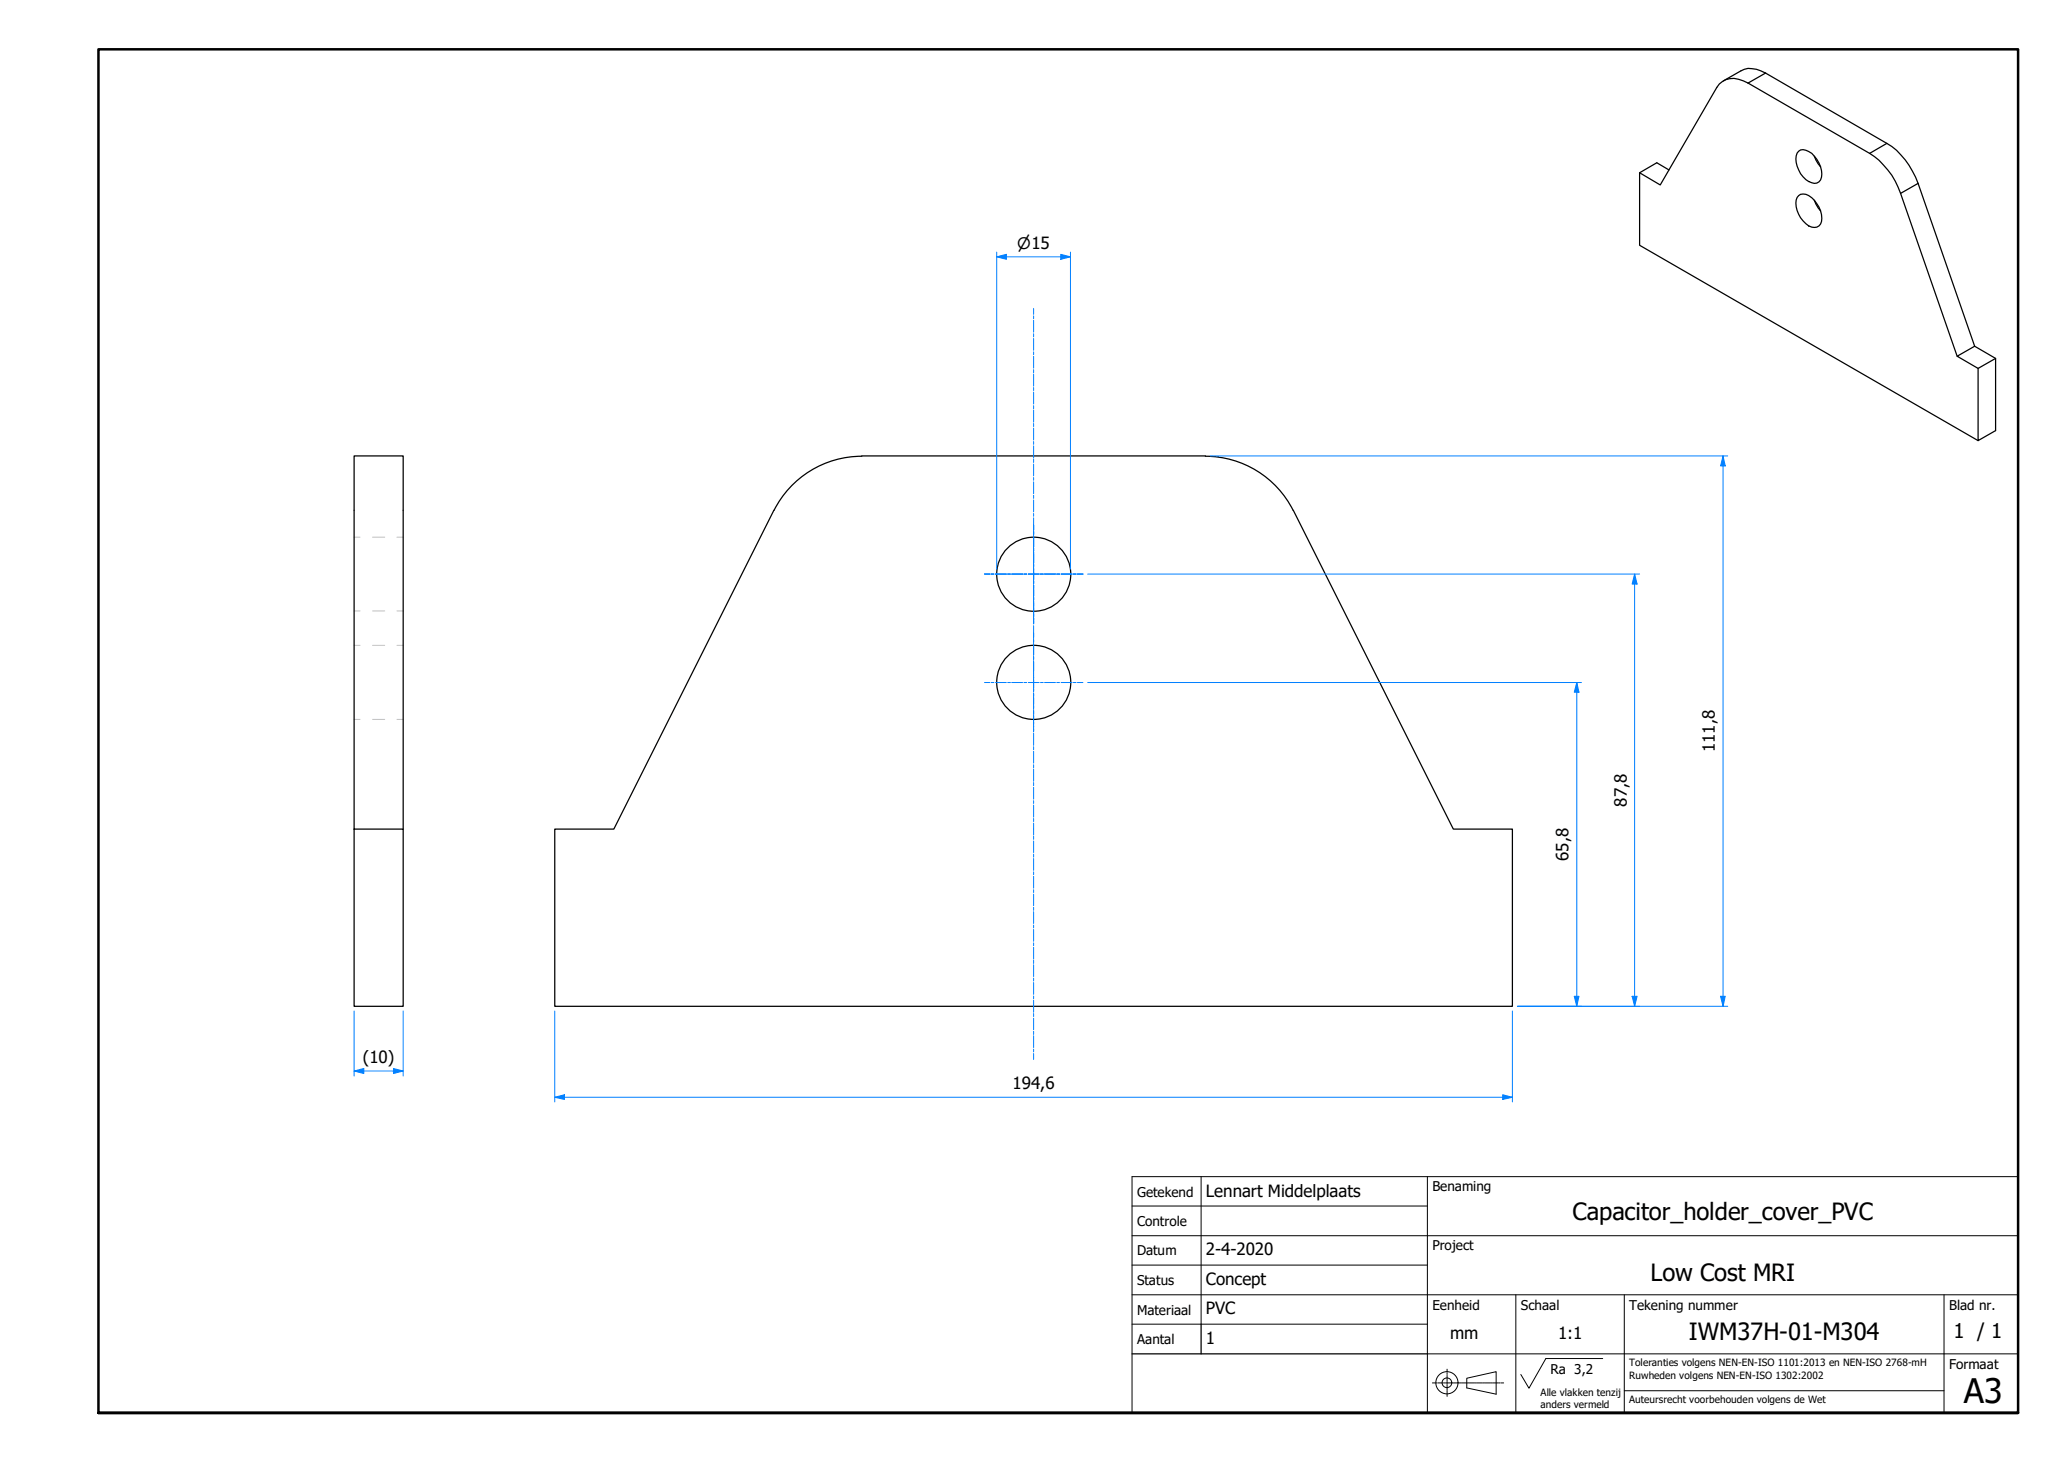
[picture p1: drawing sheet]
<svg xmlns="http://www.w3.org/2000/svg" width="420mm" height="297mm" viewBox="0 0 420 297" stroke-linecap="round" stroke-linejoin="round" font-family="sans-serif">
<!-- layer: Visible Edges(TU) -->
<g fill="none" stroke="#000" stroke-width=".25">
<path d="M350.1 16.4l3.6-2a5.2 5.2 0 0 1 5 .4l24.6 14.3a15.5 15.5 0 0 1 6.4 8.2l11.5 33 4.2 2.5v14.7l-3.5 2v-14.6M333.1 35.1l4.2 2.5 11.5-19.8a3.9 3.9 0 0 1 5.4-1.4l25.7 14.8a15.8 15.8 0 0 1 6.2 8.1l11.5 33.1M339.1 34.5l-2.5-1.4-3.5 2v14.7l68.8 39.7M365.4 30.7a1.65 1.65 0 0 1 2.1 .1 5.5 5.5 0 0 1 2.6 5.2 1.4 1.4 0 0 1-2 1.1 5.2 5.2 0 0 1-3-6zM365.4 39.7a2.34 2.34 0 0 1 3.2 1 4.9 4.9 0 0 1 1.3 4.8 1.87 1.87 0 0 1-3 0 5.1 5.1 0 0 1-1.8-5.4zM368.6 31.7l.8 1.6 .5 .6M368.6 40.7l.8 1.5 .5 .6M401.2 70.3l-3.6 2.1 4.3 2.5 3.5-2.1M175.1 92.6h69.8M175.1 92.7a20 20 0 0 0-17.8 11M244.9 92.7a20 20 0 0 1 17.8 11M157.2 103.7l-32.5 64.8h-12v36h194.6v-36h-12l-32.5-64.8"/>
<path d="M71.9 168.5h10v36h-10v-111.9h10v75.9"/>
<circle cx="210" cy="116.7" r="7.5"/>
<circle cx="210" cy="138.6" r="7.5"/>
</g>
<!-- layer: Hidden Edges(TU) -->
<path d="M71.9 109.1h1.3M75.7 109.1h2.5M80.6 109.1h1.3M71.9 124.1h1.3M71.9 131.1h1.3M75.7 124.1h2.5M75.7 131.1h2.5M80.6 124.1h1.3M80.6 131.1h1.3M71.9 146.2h1.3M75.7 146.2h2.5M80.6 146.2h1.3" fill="none" stroke="#c0c0c0" stroke-width=".2"/>
<!-- layer: Visible Tangent Edges(TU) -->
<path d="M358.7 14.8l-3.5 2.1M383.3 29.1l-3.4 2.1M389.7 37.3l-3.6 2" fill="none" stroke="#000" stroke-width=".25"/>
<!-- layer: Visible (ISO) -->
<path d="M20 287.1v-277.1h390v277.1h-390h390" fill="none" stroke="#000" stroke-width=".51"/>
<!-- layer: Sketch Geometry(TU) -->
<g fill="none" stroke="#000" stroke-width=".2">
<path d="M230 239.1h180v48h-180zM244 239.1v29.9M290 239.1v48M230 245h60M230 251.1h180M230 257h60M230 269h60M230 263.1h180M290 275.1h120M308 263.1v24M314.1 276h11.5M330 263.1v24"/>
<path d="M395 263.1v24M330 282.6h65"/>
</g>
<path d="M230 275.1h60M244 269v6.1" fill="none" stroke="#000" stroke-width=".25"/>
<!-- layer: Leader Lines(TU) -->
<g fill="none" stroke="#000" stroke-width=".2">
<path d="M314.1 276l-3.5 6.1-1.6-2.8M298 280l6-1.3v4.6l-6-1.3z"/>
<circle cx="294" cy="280.9" r="2.25"/>
<circle cx="294" cy="280.9" r=".98"/>
</g>
<!-- layer: Centerline(TU) -->
<g fill="none" stroke="#000" stroke-width=".2">
<path d="M294 278.2v.6M294 279v.3M294 279.4v1.3M291 281h.5M291.7 281h.2M292.1 281h1.1M293.3 281h.3M293.7 281h1.1M294 280.8v.3M294 281.3v1.2M294 282.6v.3M294 283.1v.6"/>
<path d="M294.9 281h.2M295.3 281h1.1M296.5 281h.3M296.9 281h1.1M298.1 281h.3M298.5 281h1.1M299.7 281h.3M300.1 281h1.1M301.3 281h.3M301.8 281h1M303 281h.2M303.3 281h1.1"/>
<path d="M304.5 281h.3M305 281h.5"/>
</g>
<!-- layer: Dimensions(TU) -->
<path d="M112.7 222.9h2" fill="none" stroke="#0080ff" stroke-width=".2"/>
<path d="M112.7 222.9l2-.5v1z" fill-rule="evenodd" fill="#0080ff"/>
<path d="M112.7 222.9l2-.5v1zM305.3 222.9h2" fill="none" stroke="#0080ff" stroke-width=".2"/>
<path d="M305.3 222.4l2 .5-2 .5z" fill-rule="evenodd" fill="#0080ff"/>
<path d="M112.7 205.4v18.5M307.3 205.4v18.5M350.1 202.4v2.1M114.7 222.9h190.6M305.3 222.4l2 .5-2 .5z" fill="none" stroke="#0080ff" stroke-width=".2"/>
<path d="M349.6 202.4h.9l-.4 2.1z" fill-rule="evenodd" fill="#0080ff"/>
<path d="M350.1 92.6v2.1M349.6 202.4h.9l-.4 2.1z" fill="none" stroke="#0080ff" stroke-width=".2"/>
<path d="M350.1 92.6l.4 2.1h-.9z" fill-rule="evenodd" fill="#0080ff"/>
<path d="M245.9 92.6h105.1M350.1 92.6l.4 2.1h-.9zM350.1 94.7v107.7M71.9 217.6h2M308.3 204.5h42.7" fill="none" stroke="#0080ff" stroke-width=".2"/>
<path d="M71.9 217.6l2-.5v1z" fill-rule="evenodd" fill="#0080ff"/>
<path d="M71.9 217.6l2-.5v1zM79.9 217.6h2" fill="none" stroke="#0080ff" stroke-width=".2"/>
<path d="M79.9 217.1l2 .5-2 .5z" fill-rule="evenodd" fill="#0080ff"/>
<path d="M202.5 52.2h2M71.9 205.4v13.2M73.9 217.6h6M79.9 217.1l2 .5-2 .5zM81.9 205.4v13.2" fill="none" stroke="#0080ff" stroke-width=".2"/>
<!-- layer: Centerline(TU) -->
<g fill="none" stroke="#0080ff" stroke-width=".2">
<path d="M210 62.7v1.2M210 64.2v.6M210 65.1v2.4M210 67.8v.6M210 68.8v2.4M210 71.5v.6M210 72.4v2.4M210 75.1v.6M210 76v2.5M210 78.7v.7M210 79.7v2.4M210 82.4v.6"/>
<path d="M210 83.3v2.5M210 86v.7M210 87v2.4M210 89.7v.6M210 90.6v2.5M210 93.3v.7M210 94.3v2.4M210 97v.6M210 97.9v2.4M210 100.6v.7M210 101.6v2.4M210 104.3v.6"/>
<path d="M210 105.2v2.4M210 107.9v.7M210 108.8v2.5M210 111.6v.6M210 112.5v2.4M210 115.2v.7M210 116.1v2.5M210 118.9v.6M210 119.8v2.4M210 122.5v.6M210 123.4v2.5M210 126.2v.6"/>
<path d="M210 127.1v2.4M210 129.8v.6M210 130.7v2.4M210 133.5v.6M210 134.4v2.4M210 137.1v.6M210 138v2.4M210 140.8v.6M210 141.7v2.4M210 144.4v.6M210 145.3v2.5M210 148.1v.6"/>
<path d="M210 149v2.4M210 151.7v.6M210 152.6v2.5M210 155.4v.6M210 156.3v2.4M210 159v.6M210 159.9v2.5M210 162.7v.5M210 163.6v2.4M210 166.3v.6M210 167.2v2.5M210 169.9v.6"/>
<path d="M210 170.9v2.3M210 173.5v.7M210 174.4v2.4M210 177.2v.5M210 178v2.5M210 180.8v.5M210 181.7v2.3M210 184.3v.7M210 185.2v2.4M210 187.9v.6M210 188.8v2.4M210 191.6v.5"/>
<path d="M210 192.5v2.4M210 195.1v.7M210 196v2.4M210 198.7v.6M210 199.6v2.4M210 202.4v.5M210 203.2v2.5M210 205.9v.7M210 206.9v2.3M210 209.5v.7M210 210.4v2.4M210 213.2v.5"/>
<path d="M210 214v1.3"/>
</g>
<!-- layer: Center Mark(TU) -->
<g fill="none" stroke="#0080ff" stroke-width=".2">
<path d="M200 116.6h1.1M201.4 116.6h.5M202.2 116.6h2.3M204.7 116.6h.6M205.5 116.6h2.3M208 116.6h.6M208.9 116.6h2.2M210 106.7v1M210 108v.6M210 108.9v2.2M210 111.4v.5M210 112.2v2.2"/>
<path d="M210 114.7v.5M210 115.6v2.2M210 118v.6M210 118.9v2.2M211.4 116.6h.6M212.2 116.6h2.2M214.7 116.6h.6M215.6 116.6h2.2M218.1 116.6h.5M218.9 116.6h1.1M200 138.7h1.1M201.4 138.7h.5"/>
<path d="M202.2 138.7h2.3M204.7 138.7h.6M205.5 138.7h2.3M208 138.7h.6M208.9 138.7h2.2M210 121.3v.6M210 122.2v2.2M210 124.7v.6M210 125.5v1.2M210 128.6v1.2M210 130v.6M210 130.9v2.2"/>
<path d="M210 133.3v.6M210 134.2v2.2M210 136.7v.6M210 137.5v2.2M211.4 138.7h.6M212.2 138.7h2.2M214.7 138.7h.6M215.6 138.7h2.2M218.1 138.7h.5M218.9 138.7h1.1M210 140v.6M210 140.9v2.2"/>
<path d="M210 143.4v.5M210 144.2v2.2M210 146.7v.5M210 147.5v1.1"/>
</g>
<!-- layer: Dimensions(TU) -->
<path d="M202.5 52.2l2-.5v1z" fill-rule="evenodd" fill="#0080ff"/>
<path d="M202.5 52.2l2-.5v1zM215.5 52.2h2" fill="none" stroke="#0080ff" stroke-width=".2"/>
<path d="M215.5 51.7l2 .5-2 .5z" fill-rule="evenodd" fill="#0080ff"/>
<path d="M202.5 51.2v64.4M204.5 52.2h11M215.5 51.7l2 .5-2 .5zM217.5 51.2v64.4M320.4 138.7v1.9" fill="none" stroke="#0080ff" stroke-width=".2"/>
<path d="M320.4 138.7l.4 1.9h-1z" fill-rule="evenodd" fill="#0080ff"/>
<path d="M320.4 138.7l.4 1.9h-1zM320.4 202.4v2.1" fill="none" stroke="#0080ff" stroke-width=".2"/>
<path d="M319.8 202.4h1l-.4 2.1z" fill-rule="evenodd" fill="#0080ff"/>
<path d="M332.1 116.6v2.1M221 138.7h100.3M320.4 140.6v61.8M308.3 204.5h13M319.8 202.4h1l-.4 2.1z" fill="none" stroke="#0080ff" stroke-width=".2"/>
<path d="M332.1 116.6l.5 2.1h-1z" fill-rule="evenodd" fill="#0080ff"/>
<path d="M332.1 116.6l.5 2.1h-1zM332.1 202.4v2.1" fill="none" stroke="#0080ff" stroke-width=".2"/>
<path d="M331.6 202.4h1l-.5 2.1z" fill-rule="evenodd" fill="#0080ff"/>
<path d="M221 116.6h112.1M332.1 118.7v83.7M308.3 204.5h24.8M331.6 202.4h1l-.5 2.1z" fill="none" stroke="#0080ff" stroke-width=".2"/>
<text font-size="6.9" x="399" y="285">A3</text>
<g font-size="4.8">
<text x="319.5" y="247.9">Capacitor_holder_cover_PVC</text>
<text x="335.3" y="260.3">Low Cost MRI</text>
<text x="343.2" y="272.3">IWM37H-01-M304</text>
</g>
<text font-size="4.1" x="396.9" y="271.8">1 / 1</text>
<g font-size="3.4">
<text x="348.4" y="152.8" transform="rotate(-90 348.4 152.8)">111,8</text>
<text x="330.5" y="163.9" transform="rotate(-90 330.5 163.9)">87,8</text>
<text x="318.7" y="174.9" transform="rotate(-90 318.7 174.9)">65,8</text>
<text x="73.7" y="215.9">(10)</text>
<text x="205.7" y="221.3">194,6</text>
<text x="245" y="243.1">Lennart Middelplaats</text>
<text x="245" y="255.1">2-4-2020</text>
<text x="245" y="261.1">Concept</text>
<text x="245" y="267.1">PVC</text>
<text x="245" y="273">1</text>
<text x="294.6" y="272">mm</text>
<text x="316.5" y="272">1:1</text>
</g>
<text font-size="3.2" x="206.7" y="50.6">⌀15</text>
<g font-size="2.7">
<text x="231" y="243.1">Getekend</text>
<text x="291" y="242">Benaming</text>
<text x="231" y="249.1">Controle</text>
<text x="231" y="255.1">Datum</text>
<text x="291" y="254">Project</text>
<text x="231" y="261.1">Status</text>
<text x="231" y="267.1">Materiaal</text>
<text x="291" y="266.1">Eenheid</text>
<text x="309" y="266.1">Schaal</text>
<text x="331" y="266.1">Tekening nummer</text>
<text x="396" y="266.1">Blad nr.</text>
<text x="231" y="273.1">Aantal</text>
<text x="315" y="279.1">Ra 3,2</text>
<text x="396" y="278.1">Formaat</text>
</g>
<g font-size="2">
<text x="331" y="277.6">Toleranties volgens NEN-EN-ISO 1101:2013 en NEN-ISO 2768-mH</text>
<text x="331" y="280.1">Ruwheden volgens NEN-EN-ISO 1302:2002</text>
<text x="313" y="283.6">Alle vlakken tenzij</text>
<text x="313" y="286.1">anders vermeld</text>
<text x="331" y="285.1">Auteursrecht voorbehouden volgens de Wet</text>
</g>
</svg>
